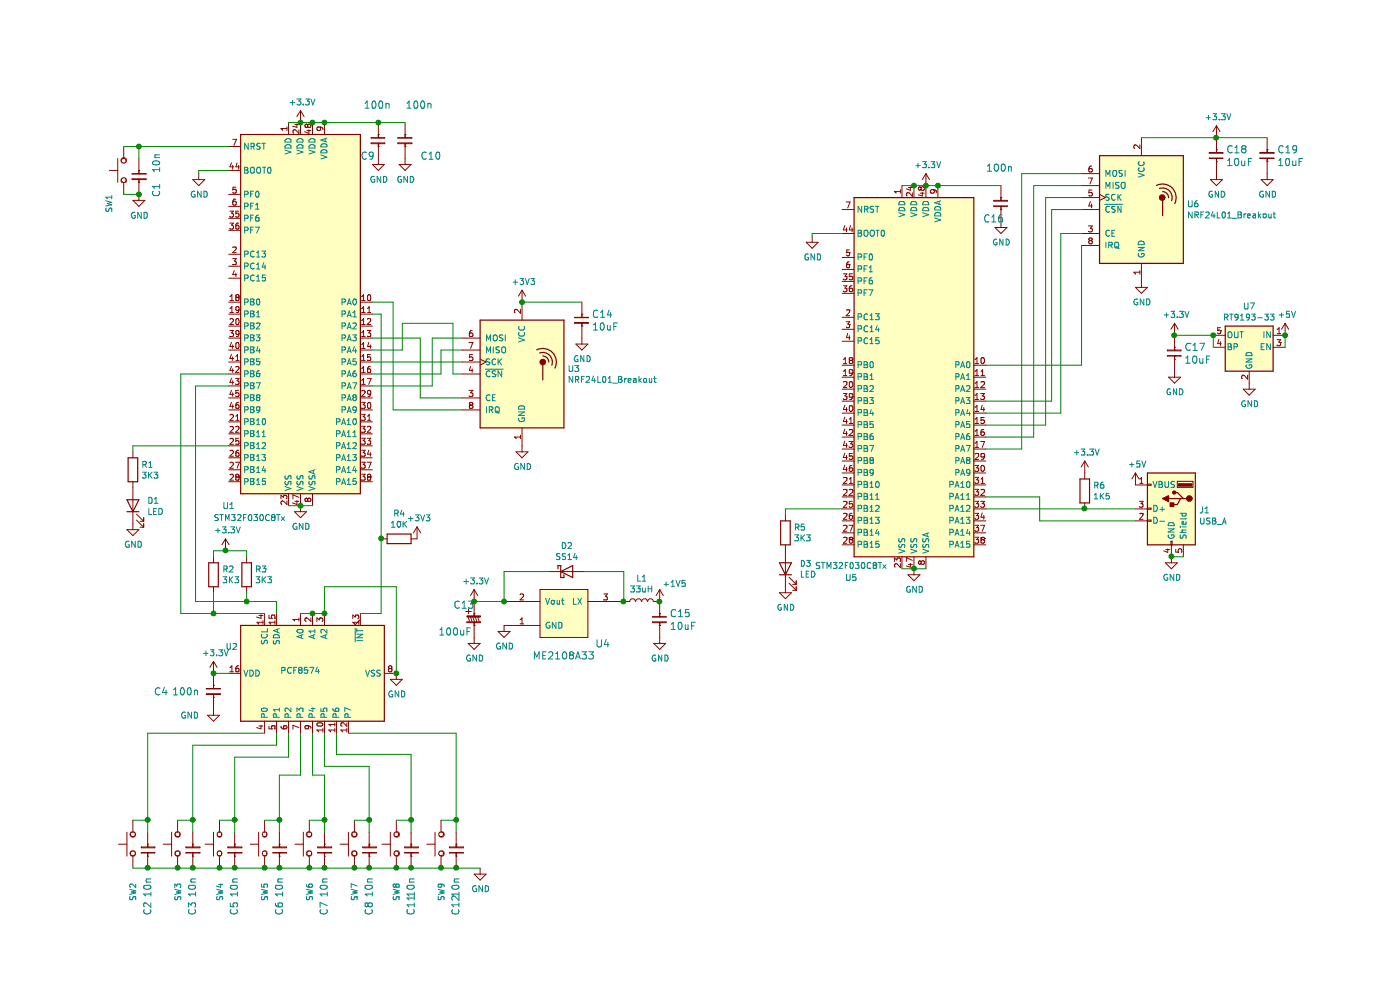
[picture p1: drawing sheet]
EESchema Schematic File Version 4
EELAYER 30 0
EELAYER END
$Descr A4 11693 8268
encoding utf-8
Sheet 1 1
Title ""
Date ""
Rev ""
Comp ""
Comment1 ""
Comment2 ""
Comment3 ""
Comment4 ""
$EndDescr
$Comp
L RF:NRF24L01_Breakout U3
U 1 1
P 4050 3125
F 0 "U3" H 4430 3171 50  0000 L CNN
F 1 "NRF24L01_Breakout" H 4430 3080 50  0000 L CNN
F 2 "RF_Module:nRF24L01_Breakout" H 4200 3725 50  0001 L CIN
F 3 "http://www.nordicsemi.com/eng/content/download/2730/34105/file/nRF24L01_Product_Specification_v2_0.pdf" H 4050 3025 50  0001 C CNN
	1    4050 3125
	1    0    0    -1  
$EndComp
$Comp
L Interface_Expansion:PCF8574 U2
U 1 1
P 2300 5625
F 0 "U2" V 2075 6300 50  0000 C CNN
F 1 "PCF8574" V 2275 5725 50  0000 C CNN
F 2 "" H 2300 5625 50  0001 C CNN
F 3 "http://www.nxp.com/documents/data_sheet/PCF8574_PCF8574A.pdf" H 2300 5625 50  0001 C CNN
	1    2300 5625
	0    -1   1    0   
$EndComp
$Comp
L MCU_ST_STM32F0:STM32F030C8Tx U5
U 1 1
P 7325 3150
F 0 "U5" H 6800 1475 50  0000 C CNN
F 1 "STM32F030C8Tx" H 6800 1575 50  0000 C CNN
F 2 "Package_QFP:LQFP-48_7x7mm_P0.5mm" H 6825 1650 50  0001 R CNN
F 3 "http://www.st.com/st-web-ui/static/active/en/resource/technical/document/datasheet/DM00088500.pdf" H 7325 3150 50  0001 C CNN
	1    7325 3150
	1    0    0    -1  
$EndComp
$Comp
L Connector:USB_A J1
U 1 1
P 9475 4250
F 0 "J1" H 9245 4239 50  0000 R CNN
F 1 "USB_A" H 9245 4148 50  0000 R CNN
F 2 "" H 9625 4200 50  0001 C CNN
F 3 " ~" H 9625 4200 50  0001 C CNN
	1    9475 4250
	-1   0    0    -1  
$EndComp
$Comp
L RF:NRF24L01_Breakout U6
U 1 1
P 9225 1750
F 0 "U6" H 9605 1796 50  0000 L CNN
F 1 "NRF24L01_Breakout" H 9605 1705 50  0000 L CNN
F 2 "RF_Module:nRF24L01_Breakout" H 9375 2350 50  0001 L CIN
F 3 "http://www.nordicsemi.com/eng/content/download/2730/34105/file/nRF24L01_Product_Specification_v2_0.pdf" H 9225 1650 50  0001 C CNN
	1    9225 1750
	1    0    0    -1  
$EndComp
Wire Wire Line
	9175 4250 8750 4250
Wire Wire Line
	7925 4150 8375 4150
Wire Wire Line
	8375 4150 8375 4350
Wire Wire Line
	8375 4350 9175 4350
$Comp
L power:+5V #PWR0101
U 1 1
P 9175 4050
F 0 "#PWR0101" H 9175 3900 50  0001 C CNN
F 1 "+5V" H 9190 4223 50  0000 C CNN
F 2 "" H 9175 4050 50  0001 C CNN
F 3 "" H 9175 4050 50  0001 C CNN
	1    9175 4050
	1    0    0    -1  
$EndComp
$Comp
L Device:R R6
U 1 1
P 8750 4100
F 0 "R6" H 8820 4146 50  0000 L CNN
F 1 "1K5" H 8820 4055 50  0000 L CNN
F 2 "" V 8680 4100 50  0001 C CNN
F 3 "~" H 8750 4100 50  0001 C CNN
	1    8750 4100
	1    0    0    -1  
$EndComp
Connection ~ 8750 4250
Wire Wire Line
	8750 4250 7925 4250
$Comp
L power:+3.3V #PWR0102
U 1 1
P 8750 3950
F 0 "#PWR0102" H 8750 3800 50  0001 C CNN
F 1 "+3.3V" H 8765 4123 50  0000 C CNN
F 2 "" H 8750 3950 50  0001 C CNN
F 3 "" H 8750 3950 50  0001 C CNN
	1    8750 3950
	1    0    0    -1  
$EndComp
$Comp
L power:GND #PWR0103
U 1 1
P 10125 3200
F 0 "#PWR0103" H 10125 2950 50  0001 C CNN
F 1 "GND" H 10130 3027 50  0000 C CNN
F 2 "" H 10125 3200 50  0001 C CNN
F 3 "" H 10125 3200 50  0001 C CNN
	1    10125 3200
	1    0    0    -1  
$EndComp
Wire Wire Line
	9825 2900 9825 2800
Wire Wire Line
	9825 2800 9500 2800
$Comp
L power:+3.3V #PWR0104
U 1 1
P 9500 2800
F 0 "#PWR0104" H 9500 2650 50  0001 C CNN
F 1 "+3.3V" H 9515 2973 50  0000 C CNN
F 2 "" H 9500 2800 50  0001 C CNN
F 3 "" H 9500 2800 50  0001 C CNN
	1    9500 2800
	1    0    0    -1  
$EndComp
$Comp
L newlib:C C17
U 1 1
P 9500 2950
F 0 "C17" H 9582 3003 60  0000 L CNN
F 1 "10uF" H 9582 2897 60  0000 L CNN
F 2 "" V 9500 2950 60  0000 C CNN
F 3 "" V 9500 2950 60  0000 C CNN
	1    9500 2950
	1    0    0    -1  
$EndComp
Connection ~ 9500 2800
$Comp
L power:GND #PWR0105
U 1 1
P 9500 3100
F 0 "#PWR0105" H 9500 2850 50  0001 C CNN
F 1 "GND" H 9505 2927 50  0000 C CNN
F 2 "" H 9500 3100 50  0001 C CNN
F 3 "" H 9500 3100 50  0001 C CNN
	1    9500 3100
	1    0    0    -1  
$EndComp
Connection ~ 9825 2800
$Comp
L Regulator_Linear:AP131-33 U7
U 1 1
P 10125 2900
F 0 "U7" H 10125 3242 50  0000 C CNN
F 1 "RT9193-33" H 10125 3151 50  0000 C CNN
F 2 "Package_TO_SOT_SMD:SOT-23-5" H 10125 3225 50  0001 C CNN
F 3 "http://www.diodes.com/_files/datasheets/AP131.pdf" H 10125 2900 50  0001 C CNN
	1    10125 2900
	-1   0    0    -1  
$EndComp
Wire Wire Line
	10425 2900 10425 2800
$Comp
L power:+5V #PWR0106
U 1 1
P 10425 2800
F 0 "#PWR0106" H 10425 2650 50  0001 C CNN
F 1 "+5V" H 10440 2973 50  0000 C CNN
F 2 "" H 10425 2800 50  0001 C CNN
F 3 "" H 10425 2800 50  0001 C CNN
	1    10425 2800
	1    0    0    -1  
$EndComp
Connection ~ 10425 2800
Wire Wire Line
	9225 1150 9850 1150
$Comp
L newlib:C C18
U 1 1
P 9850 1300
F 0 "C18" H 9932 1353 60  0000 L CNN
F 1 "10uF" H 9932 1247 60  0000 L CNN
F 2 "" V 9850 1300 60  0000 C CNN
F 3 "" V 9850 1300 60  0000 C CNN
	1    9850 1300
	1    0    0    -1  
$EndComp
$Comp
L power:GND #PWR0107
U 1 1
P 9850 1450
F 0 "#PWR0107" H 9850 1200 50  0001 C CNN
F 1 "GND" H 9855 1277 50  0000 C CNN
F 2 "" H 9850 1450 50  0001 C CNN
F 3 "" H 9850 1450 50  0001 C CNN
	1    9850 1450
	1    0    0    -1  
$EndComp
$Comp
L power:+3.3V #PWR0108
U 1 1
P 9850 1150
F 0 "#PWR0108" H 9850 1000 50  0001 C CNN
F 1 "+3.3V" H 9865 1323 50  0000 C CNN
F 2 "" H 9850 1150 50  0001 C CNN
F 3 "" H 9850 1150 50  0001 C CNN
	1    9850 1150
	1    0    0    -1  
$EndComp
$Comp
L power:GND #PWR0109
U 1 1
P 9225 2350
F 0 "#PWR0109" H 9225 2100 50  0001 C CNN
F 1 "GND" H 9230 2177 50  0000 C CNN
F 2 "" H 9225 2350 50  0001 C CNN
F 3 "" H 9225 2350 50  0001 C CNN
	1    9225 2350
	1    0    0    -1  
$EndComp
$Comp
L newlib:C C19
U 1 1
P 10275 1300
F 0 "C19" H 10357 1353 60  0000 L CNN
F 1 "10uF" H 10357 1247 60  0000 L CNN
F 2 "" V 10275 1300 60  0000 C CNN
F 3 "" V 10275 1300 60  0000 C CNN
	1    10275 1300
	1    0    0    -1  
$EndComp
$Comp
L power:GND #PWR0110
U 1 1
P 10275 1450
F 0 "#PWR0110" H 10275 1200 50  0001 C CNN
F 1 "GND" H 10280 1277 50  0000 C CNN
F 2 "" H 10275 1450 50  0001 C CNN
F 3 "" H 10275 1450 50  0001 C CNN
	1    10275 1450
	1    0    0    -1  
$EndComp
Wire Wire Line
	9850 1150 10275 1150
Connection ~ 9850 1150
Wire Wire Line
	7225 1550 7325 1550
Connection ~ 7325 1550
Wire Wire Line
	7325 1550 7425 1550
Connection ~ 7425 1550
Wire Wire Line
	7425 1550 7525 1550
Connection ~ 7525 1550
Wire Wire Line
	7525 1550 8050 1550
$Comp
L newlib:C C16
U 1 1
P 8050 1700
F 0 "C16" H 7900 1575 60  0000 L CNN
F 1 "100n" H 7925 2000 60  0000 L CNN
F 2 "" V 8050 1700 60  0000 C CNN
F 3 "" V 8050 1700 60  0000 C CNN
	1    8050 1700
	1    0    0    -1  
$EndComp
$Comp
L power:GND #PWR0111
U 1 1
P 8050 1850
F 0 "#PWR0111" H 8050 1600 50  0001 C CNN
F 1 "GND" H 8055 1677 50  0000 C CNN
F 2 "" H 8050 1850 50  0001 C CNN
F 3 "" H 8050 1850 50  0001 C CNN
	1    8050 1850
	1    0    0    -1  
$EndComp
$Comp
L power:+3.3V #PWR0112
U 1 1
P 7425 1550
F 0 "#PWR0112" H 7425 1400 50  0001 C CNN
F 1 "+3.3V" H 7440 1723 50  0000 C CNN
F 2 "" H 7425 1550 50  0001 C CNN
F 3 "" H 7425 1550 50  0001 C CNN
	1    7425 1550
	1    0    0    -1  
$EndComp
Wire Wire Line
	7225 4750 7325 4750
Connection ~ 7325 4750
Wire Wire Line
	7325 4750 7425 4750
Wire Wire Line
	9475 4650 9575 4650
$Comp
L power:GND #PWR0113
U 1 1
P 9475 4650
F 0 "#PWR0113" H 9475 4400 50  0001 C CNN
F 1 "GND" H 9480 4477 50  0000 C CNN
F 2 "" H 9475 4650 50  0001 C CNN
F 3 "" H 9475 4650 50  0001 C CNN
	1    9475 4650
	1    0    0    -1  
$EndComp
Connection ~ 9475 4650
$Comp
L power:GND #PWR0114
U 1 1
P 7325 4750
F 0 "#PWR0114" H 7325 4500 50  0001 C CNN
F 1 "GND" H 7330 4577 50  0000 C CNN
F 2 "" H 7325 4750 50  0001 C CNN
F 3 "" H 7325 4750 50  0001 C CNN
	1    7325 4750
	1    0    0    -1  
$EndComp
Wire Wire Line
	8725 1650 8425 1650
Wire Wire Line
	8425 1650 8425 3550
Wire Wire Line
	8425 3550 7925 3550
Wire Wire Line
	8725 1550 8325 1550
Wire Wire Line
	8325 1550 8325 3650
Wire Wire Line
	8325 3650 7925 3650
Wire Wire Line
	8725 1450 8225 1450
Wire Wire Line
	8225 1450 8225 3750
Wire Wire Line
	8225 3750 7925 3750
$Comp
L power:GND #PWR0115
U 1 1
P 6475 1975
F 0 "#PWR0115" H 6475 1725 50  0001 C CNN
F 1 "GND" H 6480 1802 50  0000 C CNN
F 2 "" H 6475 1975 50  0001 C CNN
F 3 "" H 6475 1975 50  0001 C CNN
	1    6475 1975
	1    0    0    -1  
$EndComp
Wire Wire Line
	6725 1950 6475 1950
Wire Wire Line
	6475 1950 6475 1975
Wire Wire Line
	8725 1750 8475 1750
Wire Wire Line
	8475 1750 8475 3350
Wire Wire Line
	8475 3350 7925 3350
Wire Wire Line
	8725 1950 8550 1950
Wire Wire Line
	8550 1950 8550 3450
Wire Wire Line
	8550 3450 7925 3450
Wire Wire Line
	8725 2050 8725 3050
Wire Wire Line
	8725 3050 7925 3050
$Comp
L Switch:SW_Push SW2
U 1 1
P 800 7050
F 0 "SW2" H 1200 7050 50  0000 C CNN
F 1 "SW_Push" H 800 7244 50  0001 C CNN
F 2 "" H 800 7250 50  0001 C CNN
F 3 "~" H 800 7250 50  0001 C CNN
	1    800  7050
	0    -1   1    0   
$EndComp
$Comp
L newlib:C C2
U 1 1
P 925 7100
F 0 "C2" V 925 6550 60  0000 L CNN
F 1 "10n" V 925 6700 60  0000 L CNN
F 2 "" V 925 7100 60  0000 C CNN
F 3 "" V 925 7100 60  0000 C CNN
	1    925  7100
	-1   0    0    -1  
$EndComp
Wire Wire Line
	925  6950 925  6850
Wire Wire Line
	925  6850 800  6850
$Comp
L Switch:SW_Push SW3
U 1 1
P 1175 7050
F 0 "SW3" H 1575 7050 50  0000 C CNN
F 1 "SW_Push" H 1175 7244 50  0001 C CNN
F 2 "" H 1175 7250 50  0001 C CNN
F 3 "~" H 1175 7250 50  0001 C CNN
	1    1175 7050
	0    -1   1    0   
$EndComp
$Comp
L newlib:C C3
U 1 1
P 1300 7100
F 0 "C3" V 1300 6550 60  0000 L CNN
F 1 "10n" V 1300 6700 60  0000 L CNN
F 2 "" V 1300 7100 60  0000 C CNN
F 3 "" V 1300 7100 60  0000 C CNN
	1    1300 7100
	-1   0    0    -1  
$EndComp
Wire Wire Line
	1300 6850 1175 6850
$Comp
L Switch:SW_Push SW4
U 1 1
P 1525 7050
F 0 "SW4" H 1925 7050 50  0000 C CNN
F 1 "SW_Push" H 1525 7244 50  0001 C CNN
F 2 "" H 1525 7250 50  0001 C CNN
F 3 "~" H 1525 7250 50  0001 C CNN
	1    1525 7050
	0    -1   1    0   
$EndComp
$Comp
L newlib:C C5
U 1 1
P 1650 7100
F 0 "C5" V 1650 6550 60  0000 L CNN
F 1 "10n" V 1650 6700 60  0000 L CNN
F 2 "" V 1650 7100 60  0000 C CNN
F 3 "" V 1650 7100 60  0000 C CNN
	1    1650 7100
	-1   0    0    -1  
$EndComp
Wire Wire Line
	1650 6950 1650 6850
Wire Wire Line
	1650 6850 1525 6850
$Comp
L Switch:SW_Push SW5
U 1 1
P 1900 7050
F 0 "SW5" H 2300 7050 50  0000 C CNN
F 1 "SW_Push" H 1900 7244 50  0001 C CNN
F 2 "" H 1900 7250 50  0001 C CNN
F 3 "~" H 1900 7250 50  0001 C CNN
	1    1900 7050
	0    -1   1    0   
$EndComp
$Comp
L newlib:C C6
U 1 1
P 2025 7100
F 0 "C6" V 2025 6550 60  0000 L CNN
F 1 "10n" V 2025 6700 60  0000 L CNN
F 2 "" V 2025 7100 60  0000 C CNN
F 3 "" V 2025 7100 60  0000 C CNN
	1    2025 7100
	-1   0    0    -1  
$EndComp
Wire Wire Line
	2025 6850 1900 6850
$Comp
L Switch:SW_Push SW6
U 1 1
P 2275 7050
F 0 "SW6" H 2675 7050 50  0000 C CNN
F 1 "SW_Push" H 2275 7244 50  0001 C CNN
F 2 "" H 2275 7250 50  0001 C CNN
F 3 "~" H 2275 7250 50  0001 C CNN
	1    2275 7050
	0    -1   1    0   
$EndComp
$Comp
L newlib:C C7
U 1 1
P 2400 7100
F 0 "C7" V 2400 6550 60  0000 L CNN
F 1 "10n" V 2400 6700 60  0000 L CNN
F 2 "" V 2400 7100 60  0000 C CNN
F 3 "" V 2400 7100 60  0000 C CNN
	1    2400 7100
	-1   0    0    -1  
$EndComp
Wire Wire Line
	2400 6950 2400 6850
Wire Wire Line
	2400 6850 2275 6850
$Comp
L Switch:SW_Push SW7
U 1 1
P 2650 7050
F 0 "SW7" H 3050 7050 50  0000 C CNN
F 1 "SW_Push" H 2650 7244 50  0001 C CNN
F 2 "" H 2650 7250 50  0001 C CNN
F 3 "~" H 2650 7250 50  0001 C CNN
	1    2650 7050
	0    -1   1    0   
$EndComp
$Comp
L newlib:C C8
U 1 1
P 2775 7100
F 0 "C8" V 2775 6550 60  0000 L CNN
F 1 "10n" V 2775 6700 60  0000 L CNN
F 2 "" V 2775 7100 60  0000 C CNN
F 3 "" V 2775 7100 60  0000 C CNN
	1    2775 7100
	-1   0    0    -1  
$EndComp
Wire Wire Line
	2775 6950 2775 6850
Wire Wire Line
	2775 6850 2650 6850
$Comp
L Switch:SW_Push SW8
U 1 1
P 3000 7050
F 0 "SW8" H 3400 7050 50  0000 C CNN
F 1 "SW_Push" H 3000 7244 50  0001 C CNN
F 2 "" H 3000 7250 50  0001 C CNN
F 3 "~" H 3000 7250 50  0001 C CNN
	1    3000 7050
	0    -1   1    0   
$EndComp
$Comp
L newlib:C C11
U 1 1
P 3125 7100
F 0 "C11" V 3125 6550 60  0000 L CNN
F 1 "10n" V 3125 6700 60  0000 L CNN
F 2 "" V 3125 7100 60  0000 C CNN
F 3 "" V 3125 7100 60  0000 C CNN
	1    3125 7100
	-1   0    0    -1  
$EndComp
Wire Wire Line
	3125 6950 3125 6850
Wire Wire Line
	3125 6850 3000 6850
$Comp
L Switch:SW_Push SW9
U 1 1
P 3375 7050
F 0 "SW9" H 3775 7050 50  0000 C CNN
F 1 "SW_Push" H 3375 7244 50  0001 C CNN
F 2 "" H 3375 7250 50  0001 C CNN
F 3 "~" H 3375 7250 50  0001 C CNN
	1    3375 7050
	0    -1   1    0   
$EndComp
$Comp
L newlib:C C12
U 1 1
P 3500 7100
F 0 "C12" V 3500 6550 60  0000 L CNN
F 1 "10n" V 3500 6700 60  0000 L CNN
F 2 "" V 3500 7100 60  0000 C CNN
F 3 "" V 3500 7100 60  0000 C CNN
	1    3500 7100
	-1   0    0    -1  
$EndComp
Wire Wire Line
	3500 6950 3500 6850
Wire Wire Line
	3500 6850 3375 6850
Wire Wire Line
	800  7250 925  7250
Connection ~ 925  7250
Wire Wire Line
	925  7250 1175 7250
Connection ~ 1175 7250
Wire Wire Line
	1175 7250 1300 7250
Connection ~ 1300 7250
Wire Wire Line
	1300 7250 1525 7250
Connection ~ 1525 7250
Wire Wire Line
	1525 7250 1650 7250
Connection ~ 1650 7250
Wire Wire Line
	1650 7250 1900 7250
Connection ~ 1900 7250
Wire Wire Line
	1900 7250 2025 7250
Connection ~ 2025 7250
Wire Wire Line
	2025 7250 2275 7250
Connection ~ 2275 7250
Wire Wire Line
	2275 7250 2400 7250
Connection ~ 2400 7250
Wire Wire Line
	2400 7250 2650 7250
Connection ~ 2650 7250
Wire Wire Line
	2650 7250 2775 7250
Connection ~ 2775 7250
Wire Wire Line
	2775 7250 3000 7250
Connection ~ 3000 7250
Wire Wire Line
	3000 7250 3125 7250
Connection ~ 3125 7250
Wire Wire Line
	3125 7250 3375 7250
Connection ~ 3375 7250
Wire Wire Line
	3375 7250 3500 7250
$Comp
L power:GND #PWR0116
U 1 1
P 3700 7250
F 0 "#PWR0116" H 3700 7000 50  0001 C CNN
F 1 "GND" H 3705 7077 50  0000 C CNN
F 2 "" H 3700 7250 50  0001 C CNN
F 3 "" H 3700 7250 50  0001 C CNN
	1    3700 7250
	1    0    0    -1  
$EndComp
Wire Wire Line
	3500 7250 3700 7250
Connection ~ 3500 7250
Wire Wire Line
	1900 6125 925  6125
Wire Wire Line
	2000 6125 2000 6225
Wire Wire Line
	2000 6225 1300 6225
Wire Wire Line
	1300 6225 1300 6850
Connection ~ 1300 6850
Wire Wire Line
	1300 6850 1300 6950
Wire Wire Line
	2100 6125 2100 6325
Wire Wire Line
	2100 6325 1650 6325
Wire Wire Line
	1650 6325 1650 6850
Connection ~ 1650 6850
Wire Wire Line
	2200 6125 2200 6475
Wire Wire Line
	2200 6475 2025 6475
Wire Wire Line
	2025 6475 2025 6850
Connection ~ 2025 6850
Wire Wire Line
	2025 6850 2025 6950
Wire Wire Line
	2300 6125 2300 6475
Wire Wire Line
	2300 6475 2400 6475
Wire Wire Line
	2400 6475 2400 6850
Connection ~ 2400 6850
Wire Wire Line
	2400 6125 2400 6400
Wire Wire Line
	2400 6400 2775 6400
Wire Wire Line
	2775 6400 2775 6850
Connection ~ 2775 6850
Wire Wire Line
	2500 6125 2500 6300
Wire Wire Line
	2500 6300 3125 6300
Wire Wire Line
	3125 6300 3125 6850
Connection ~ 3125 6850
Wire Wire Line
	2600 6125 3500 6125
Wire Wire Line
	3500 6125 3500 6850
Connection ~ 3500 6850
Wire Wire Line
	925  6850 925  6125
Connection ~ 925  6850
$Comp
L power:GND #PWR0117
U 1 1
P 3000 5625
F 0 "#PWR0117" H 3000 5375 50  0001 C CNN
F 1 "GND" H 3005 5452 50  0000 C CNN
F 2 "" H 3000 5625 50  0001 C CNN
F 3 "" H 3000 5625 50  0001 C CNN
	1    3000 5625
	1    0    0    -1  
$EndComp
$Comp
L newlib:C C4
U 1 1
P 1475 5775
F 0 "C4" H 975 5775 60  0000 L CNN
F 1 "100n" H 1125 5775 60  0000 L CNN
F 2 "" V 1475 5775 60  0000 C CNN
F 3 "" V 1475 5775 60  0000 C CNN
	1    1475 5775
	1    0    0    -1  
$EndComp
$Comp
L power:GND #PWR0118
U 1 1
P 1475 5925
F 0 "#PWR0118" H 1475 5675 50  0001 C CNN
F 1 "GND" H 1275 5875 50  0000 C CNN
F 2 "" H 1475 5925 50  0001 C CNN
F 3 "" H 1475 5925 50  0001 C CNN
	1    1475 5925
	1    0    0    -1  
$EndComp
$Comp
L power:+3.3V #PWR0119
U 1 1
P 1475 5625
F 0 "#PWR0119" H 1475 5475 50  0001 C CNN
F 1 "+3.3V" H 1490 5798 50  0000 C CNN
F 2 "" H 1475 5625 50  0001 C CNN
F 3 "" H 1475 5625 50  0001 C CNN
	1    1475 5625
	1    0    0    -1  
$EndComp
Wire Wire Line
	1600 5625 1475 5625
Connection ~ 1475 5625
$Comp
L newlib:HT7750A U4
U 1 1
P 4400 5125
F 0 "U4" H 4075 4875 60  0000 C CNN
F 1 "ME2108A33" H 4400 4775 60  0000 C CNN
F 2 "" H 4400 5125 60  0000 C CNN
F 3 "" H 4400 5125 60  0000 C CNN
	1    4400 5125
	-1   0    0    -1  
$EndComp
$Comp
L Device:L L1
U 1 1
P 5050 5025
F 0 "L1" V 5240 5025 50  0000 C CNN
F 1 "33uH" V 5149 5025 50  0000 C CNN
F 2 "" H 5050 5025 50  0001 C CNN
F 3 "~" H 5050 5025 50  0001 C CNN
	1    5050 5025
	0    -1   -1   0   
$EndComp
$Comp
L newlib:C C15
U 1 1
P 5200 5175
F 0 "C15" H 5282 5228 60  0000 L CNN
F 1 "10uF" H 5282 5122 60  0000 L CNN
F 2 "" V 5200 5175 60  0000 C CNN
F 3 "" V 5200 5175 60  0000 C CNN
	1    5200 5175
	1    0    0    -1  
$EndComp
$Comp
L power:GND #PWR0120
U 1 1
P 5200 5325
F 0 "#PWR0120" H 5200 5075 50  0001 C CNN
F 1 "GND" H 5205 5152 50  0000 C CNN
F 2 "" H 5200 5325 50  0001 C CNN
F 3 "" H 5200 5325 50  0001 C CNN
	1    5200 5325
	1    0    0    -1  
$EndComp
$Comp
L Device:D_Schottky D2
U 1 1
P 4425 4775
F 0 "D2" H 4425 4992 50  0000 C CNN
F 1 "SS14" H 4425 4901 50  0000 C CNN
F 2 "" H 4425 4775 50  0001 C CNN
F 3 "~" H 4425 4775 50  0001 C CNN
	1    4425 4775
	1    0    0    -1  
$EndComp
Wire Wire Line
	4900 5025 4900 4775
Wire Wire Line
	4900 4775 4575 4775
Connection ~ 4900 5025
Wire Wire Line
	3900 5025 3900 4775
Wire Wire Line
	3900 4775 4275 4775
$Comp
L newlib:CP C13
U 1 1
P 3650 5175
F 0 "C13" H 3475 5300 60  0000 L CNN
F 1 "100uF" H 3350 5075 60  0000 L CNN
F 2 "" V 3650 5175 60  0000 C CNN
F 3 "" V 3650 5175 60  0000 C CNN
	1    3650 5175
	1    0    0    -1  
$EndComp
Wire Wire Line
	3900 5025 3650 5025
Connection ~ 3900 5025
$Comp
L power:GND #PWR0121
U 1 1
P 3900 5225
F 0 "#PWR0121" H 3900 4975 50  0001 C CNN
F 1 "GND" H 3905 5052 50  0000 C CNN
F 2 "" H 3900 5225 50  0001 C CNN
F 3 "" H 3900 5225 50  0001 C CNN
	1    3900 5225
	1    0    0    -1  
$EndComp
$Comp
L power:GND #PWR0122
U 1 1
P 3650 5325
F 0 "#PWR0122" H 3650 5075 50  0001 C CNN
F 1 "GND" H 3655 5152 50  0000 C CNN
F 2 "" H 3650 5325 50  0001 C CNN
F 3 "" H 3650 5325 50  0001 C CNN
	1    3650 5325
	1    0    0    -1  
$EndComp
$Comp
L power:+3.3V #PWR0123
U 1 1
P 3650 5025
F 0 "#PWR0123" H 3650 4875 50  0001 C CNN
F 1 "+3.3V" H 3665 5198 50  0000 C CNN
F 2 "" H 3650 5025 50  0001 C CNN
F 3 "" H 3650 5025 50  0001 C CNN
	1    3650 5025
	1    0    0    -1  
$EndComp
Connection ~ 3650 5025
$Comp
L power:+1V5 #PWR0124
U 1 1
P 5200 5025
F 0 "#PWR0124" H 5200 4875 50  0001 C CNN
F 1 "+1V5" H 5325 5175 50  0000 C CNN
F 2 "" H 5200 5025 50  0001 C CNN
F 3 "" H 5200 5025 50  0001 C CNN
	1    5200 5025
	1    0    0    -1  
$EndComp
Connection ~ 5200 5025
Wire Wire Line
	2100 4225 2200 4225
Connection ~ 2200 4225
Wire Wire Line
	2200 4225 2300 4225
$Comp
L power:GND #PWR0125
U 1 1
P 2200 4225
F 0 "#PWR0125" H 2200 3975 50  0001 C CNN
F 1 "GND" H 2205 4052 50  0000 C CNN
F 2 "" H 2200 4225 50  0001 C CNN
F 3 "" H 2200 4225 50  0001 C CNN
	1    2200 4225
	1    0    0    -1  
$EndComp
Wire Wire Line
	2100 1025 2200 1025
Connection ~ 2200 1025
$Comp
L power:+3.3V #PWR0126
U 1 1
P 2200 1025
F 0 "#PWR0126" H 2200 875 50  0001 C CNN
F 1 "+3.3V" H 2215 1198 50  0000 C CNN
F 2 "" H 2200 1025 50  0001 C CNN
F 3 "" H 2200 1025 50  0001 C CNN
	1    2200 1025
	1    0    0    -1  
$EndComp
Connection ~ 2300 1025
Wire Wire Line
	2300 1025 2400 1025
Wire Wire Line
	2200 1025 2300 1025
$Comp
L power:GND #PWR0127
U 1 1
P 2850 1325
F 0 "#PWR0127" H 2850 1075 50  0001 C CNN
F 1 "GND" H 2855 1152 50  0000 C CNN
F 2 "" H 2850 1325 50  0001 C CNN
F 3 "" H 2850 1325 50  0001 C CNN
	1    2850 1325
	1    0    0    -1  
$EndComp
$Comp
L newlib:C C9
U 1 1
P 2850 1175
F 0 "C9" H 2700 1050 60  0000 L CNN
F 1 "100n" H 2725 1475 60  0000 L CNN
F 2 "" V 2850 1175 60  0000 C CNN
F 3 "" V 2850 1175 60  0000 C CNN
	1    2850 1175
	1    0    0    -1  
$EndComp
$Comp
L MCU_ST_STM32F0:STM32F030C8Tx U1
U 1 1
P 2200 2625
F 0 "U1" H 1600 1025 50  0000 C CNN
F 1 "STM32F030C8Tx" H 1775 925 50  0000 C CNN
F 2 "Package_QFP:LQFP-48_7x7mm_P0.5mm" H 1700 1125 50  0001 R CNN
F 3 "http://www.st.com/st-web-ui/static/active/en/resource/technical/document/datasheet/DM00088500.pdf" H 2200 2625 50  0001 C CNN
	1    2200 2625
	1    0    0    -1  
$EndComp
$Comp
L power:GND #PWR0128
U 1 1
P 3075 1325
F 0 "#PWR0128" H 3075 1075 50  0001 C CNN
F 1 "GND" H 3080 1152 50  0000 C CNN
F 2 "" H 3075 1325 50  0001 C CNN
F 3 "" H 3075 1325 50  0001 C CNN
	1    3075 1325
	1    0    0    -1  
$EndComp
$Comp
L newlib:C C10
U 1 1
P 3075 1175
F 0 "C10" H 3200 1050 60  0000 L CNN
F 1 "100n" H 3075 1475 60  0000 L CNN
F 2 "" V 3075 1175 60  0000 C CNN
F 3 "" V 3075 1175 60  0000 C CNN
	1    3075 1175
	1    0    0    -1  
$EndComp
Wire Wire Line
	3075 1025 2850 1025
Connection ~ 2850 1025
Connection ~ 2400 1025
Wire Wire Line
	2400 1025 2850 1025
$Comp
L power:GND #PWR0129
U 1 1
P 1350 1450
F 0 "#PWR0129" H 1350 1200 50  0001 C CNN
F 1 "GND" H 1355 1277 50  0000 C CNN
F 2 "" H 1350 1450 50  0001 C CNN
F 3 "" H 1350 1450 50  0001 C CNN
	1    1350 1450
	1    0    0    -1  
$EndComp
Wire Wire Line
	1600 1425 1350 1425
Wire Wire Line
	1350 1425 1350 1450
$Comp
L Switch:SW_Push SW1
U 1 1
P 725 1425
F 0 "SW1" H 1000 1550 50  0000 C CNN
F 1 "SW_Push" H 725 1619 50  0001 C CNN
F 2 "" H 725 1625 50  0001 C CNN
F 3 "~" H 725 1625 50  0001 C CNN
	1    725  1425
	0    -1   1    0   
$EndComp
$Comp
L newlib:C C1
U 1 1
P 850 1475
F 0 "C1" V 700 1300 60  0000 L CNN
F 1 "10n" V 700 1500 60  0000 L CNN
F 2 "" V 850 1475 60  0000 C CNN
F 3 "" V 850 1475 60  0000 C CNN
	1    850  1475
	-1   0    0    -1  
$EndComp
Wire Wire Line
	850  1325 850  1225
Wire Wire Line
	725  1625 850  1625
$Comp
L power:GND #PWR0130
U 1 1
P 850 1625
F 0 "#PWR0130" H 850 1375 50  0001 C CNN
F 1 "GND" H 855 1452 50  0000 C CNN
F 2 "" H 850 1625 50  0001 C CNN
F 3 "" H 850 1625 50  0001 C CNN
	1    850  1625
	1    0    0    -1  
$EndComp
Connection ~ 850  1625
Wire Wire Line
	725  1225 850  1225
Connection ~ 850  1225
Wire Wire Line
	850  1225 1600 1225
Wire Wire Line
	2200 5125 2300 5125
Connection ~ 2300 5125
Wire Wire Line
	2300 5125 2400 5125
Wire Wire Line
	2400 5125 2400 4900
Wire Wire Line
	2400 4900 3000 4900
Wire Wire Line
	3000 4900 3000 5625
Connection ~ 2400 5125
Connection ~ 3000 5625
Wire Wire Line
	1900 5125 1475 5125
Wire Wire Line
	1200 5125 1200 3125
Wire Wire Line
	1200 3125 1600 3125
Wire Wire Line
	2000 5125 2000 5025
Wire Wire Line
	2000 5025 1750 5025
Wire Wire Line
	1325 5025 1325 3225
Wire Wire Line
	1325 3225 1600 3225
$Comp
L Device:LED D1
U 1 1
P 800 4225
F 0 "D1" V 839 4107 50  0000 R CNN
F 1 "LED" V 748 4107 50  0000 R CNN
F 2 "" H 800 4225 50  0001 C CNN
F 3 "~" H 800 4225 50  0001 C CNN
	1    800  4225
	0    -1   -1   0   
$EndComp
$Comp
L power:GND #PWR0131
U 1 1
P 800 4375
F 0 "#PWR0131" H 800 4125 50  0001 C CNN
F 1 "GND" H 805 4202 50  0000 C CNN
F 2 "" H 800 4375 50  0001 C CNN
F 3 "" H 800 4375 50  0001 C CNN
	1    800  4375
	1    0    0    -1  
$EndComp
$Comp
L Device:R R1
U 1 1
P 800 3925
F 0 "R1" H 870 3971 50  0000 L CNN
F 1 "3K3" H 870 3880 50  0000 L CNN
F 2 "" V 730 3925 50  0001 C CNN
F 3 "~" H 800 3925 50  0001 C CNN
	1    800  3925
	1    0    0    -1  
$EndComp
Wire Wire Line
	1600 3725 800  3725
Wire Wire Line
	800  3725 800  3775
$Comp
L Device:LED D3
U 1 1
P 6250 4750
F 0 "D3" V 6289 4632 50  0000 R CNN
F 1 "LED" V 6198 4632 50  0000 R CNN
F 2 "" H 6250 4750 50  0001 C CNN
F 3 "~" H 6250 4750 50  0001 C CNN
	1    6250 4750
	0    -1   -1   0   
$EndComp
$Comp
L power:GND #PWR0132
U 1 1
P 6250 4900
F 0 "#PWR0132" H 6250 4650 50  0001 C CNN
F 1 "GND" H 6255 4727 50  0000 C CNN
F 2 "" H 6250 4900 50  0001 C CNN
F 3 "" H 6250 4900 50  0001 C CNN
	1    6250 4900
	1    0    0    -1  
$EndComp
$Comp
L Device:R R5
U 1 1
P 6250 4450
F 0 "R5" H 6320 4496 50  0000 L CNN
F 1 "3K3" H 6320 4405 50  0000 L CNN
F 2 "" V 6180 4450 50  0001 C CNN
F 3 "~" H 6250 4450 50  0001 C CNN
	1    6250 4450
	1    0    0    -1  
$EndComp
Wire Wire Line
	6250 4250 6250 4300
Wire Wire Line
	6725 4250 6250 4250
$Comp
L Device:R R2
U 1 1
P 1475 4800
F 0 "R2" H 1545 4846 50  0000 L CNN
F 1 "3K3" H 1545 4755 50  0000 L CNN
F 2 "" V 1405 4800 50  0001 C CNN
F 3 "~" H 1475 4800 50  0001 C CNN
	1    1475 4800
	1    0    0    -1  
$EndComp
Wire Wire Line
	1475 4600 1475 4650
$Comp
L Device:R R3
U 1 1
P 1750 4800
F 0 "R3" H 1820 4846 50  0000 L CNN
F 1 "3K3" H 1820 4755 50  0000 L CNN
F 2 "" V 1680 4800 50  0001 C CNN
F 3 "~" H 1750 4800 50  0001 C CNN
	1    1750 4800
	1    0    0    -1  
$EndComp
Wire Wire Line
	1750 4600 1750 4650
Wire Wire Line
	1750 4950 1750 5025
Connection ~ 1750 5025
Wire Wire Line
	1750 5025 1325 5025
Wire Wire Line
	1475 4950 1475 5125
Connection ~ 1475 5125
Wire Wire Line
	1475 5125 1200 5125
Wire Wire Line
	1475 4600 1575 4600
$Comp
L power:+3.3V #PWR0133
U 1 1
P 1575 4600
F 0 "#PWR0133" H 1575 4450 50  0001 C CNN
F 1 "+3.3V" H 1590 4773 50  0000 C CNN
F 2 "" H 1575 4600 50  0001 C CNN
F 3 "" H 1575 4600 50  0001 C CNN
	1    1575 4600
	1    0    0    -1  
$EndComp
Connection ~ 1575 4600
Wire Wire Line
	1575 4600 1750 4600
Wire Wire Line
	2800 3025 3550 3025
Wire Wire Line
	2800 3125 3375 3125
Wire Wire Line
	3375 3125 3375 2925
Wire Wire Line
	3375 2925 3550 2925
Wire Wire Line
	2800 3225 3300 3225
Wire Wire Line
	3300 3225 3300 2825
Wire Wire Line
	3300 2825 3550 2825
Wire Wire Line
	2800 2825 3200 2825
Wire Wire Line
	3200 2825 3200 3325
Wire Wire Line
	3200 3325 3550 3325
Wire Wire Line
	2800 2925 3050 2925
Wire Wire Line
	3050 2925 3050 2700
Wire Wire Line
	3050 2700 3475 2700
Wire Wire Line
	3475 2700 3475 3125
Wire Wire Line
	3475 3125 3550 3125
Wire Wire Line
	3550 3425 2975 3425
Wire Wire Line
	2975 3425 2975 2525
Wire Wire Line
	2975 2525 2800 2525
Wire Wire Line
	2800 2625 2875 2625
Wire Wire Line
	2875 2625 2875 4500
Wire Wire Line
	2875 5125 2700 5125
$Comp
L Device:R R4
U 1 1
P 3025 4500
F 0 "R4" V 3232 4500 50  0000 C CNN
F 1 "10K" V 3141 4500 50  0000 C CNN
F 2 "" V 2955 4500 50  0001 C CNN
F 3 "~" H 3025 4500 50  0001 C CNN
	1    3025 4500
	0    -1   -1   0   
$EndComp
Connection ~ 2875 4500
Wire Wire Line
	2875 4500 2875 5125
$Comp
L power:+3V3 #PWR0134
U 1 1
P 3175 4500
F 0 "#PWR0134" H 3175 4350 50  0001 C CNN
F 1 "+3V3" H 3190 4673 50  0000 C CNN
F 2 "" H 3175 4500 50  0001 C CNN
F 3 "" H 3175 4500 50  0001 C CNN
	1    3175 4500
	1    0    0    -1  
$EndComp
$Comp
L power:GND #PWR0135
U 1 1
P 4050 3725
F 0 "#PWR0135" H 4050 3475 50  0001 C CNN
F 1 "GND" H 4055 3552 50  0000 C CNN
F 2 "" H 4050 3725 50  0001 C CNN
F 3 "" H 4050 3725 50  0001 C CNN
	1    4050 3725
	1    0    0    -1  
$EndComp
$Comp
L newlib:C C14
U 1 1
P 4550 2675
F 0 "C14" H 4632 2728 60  0000 L CNN
F 1 "10uF" H 4632 2622 60  0000 L CNN
F 2 "" V 4550 2675 60  0000 C CNN
F 3 "" V 4550 2675 60  0000 C CNN
	1    4550 2675
	1    0    0    -1  
$EndComp
$Comp
L power:GND #PWR0136
U 1 1
P 4550 2825
F 0 "#PWR0136" H 4550 2575 50  0001 C CNN
F 1 "GND" H 4555 2652 50  0000 C CNN
F 2 "" H 4550 2825 50  0001 C CNN
F 3 "" H 4550 2825 50  0001 C CNN
	1    4550 2825
	1    0    0    -1  
$EndComp
Wire Wire Line
	4050 2525 4550 2525
$Comp
L power:+3V3 #PWR0137
U 1 1
P 4050 2525
F 0 "#PWR0137" H 4050 2375 50  0001 C CNN
F 1 "+3V3" H 4065 2698 50  0000 C CNN
F 2 "" H 4050 2525 50  0001 C CNN
F 3 "" H 4050 2525 50  0001 C CNN
	1    4050 2525
	1    0    0    -1  
$EndComp
Connection ~ 4050 2525
$EndSCHEMATC
